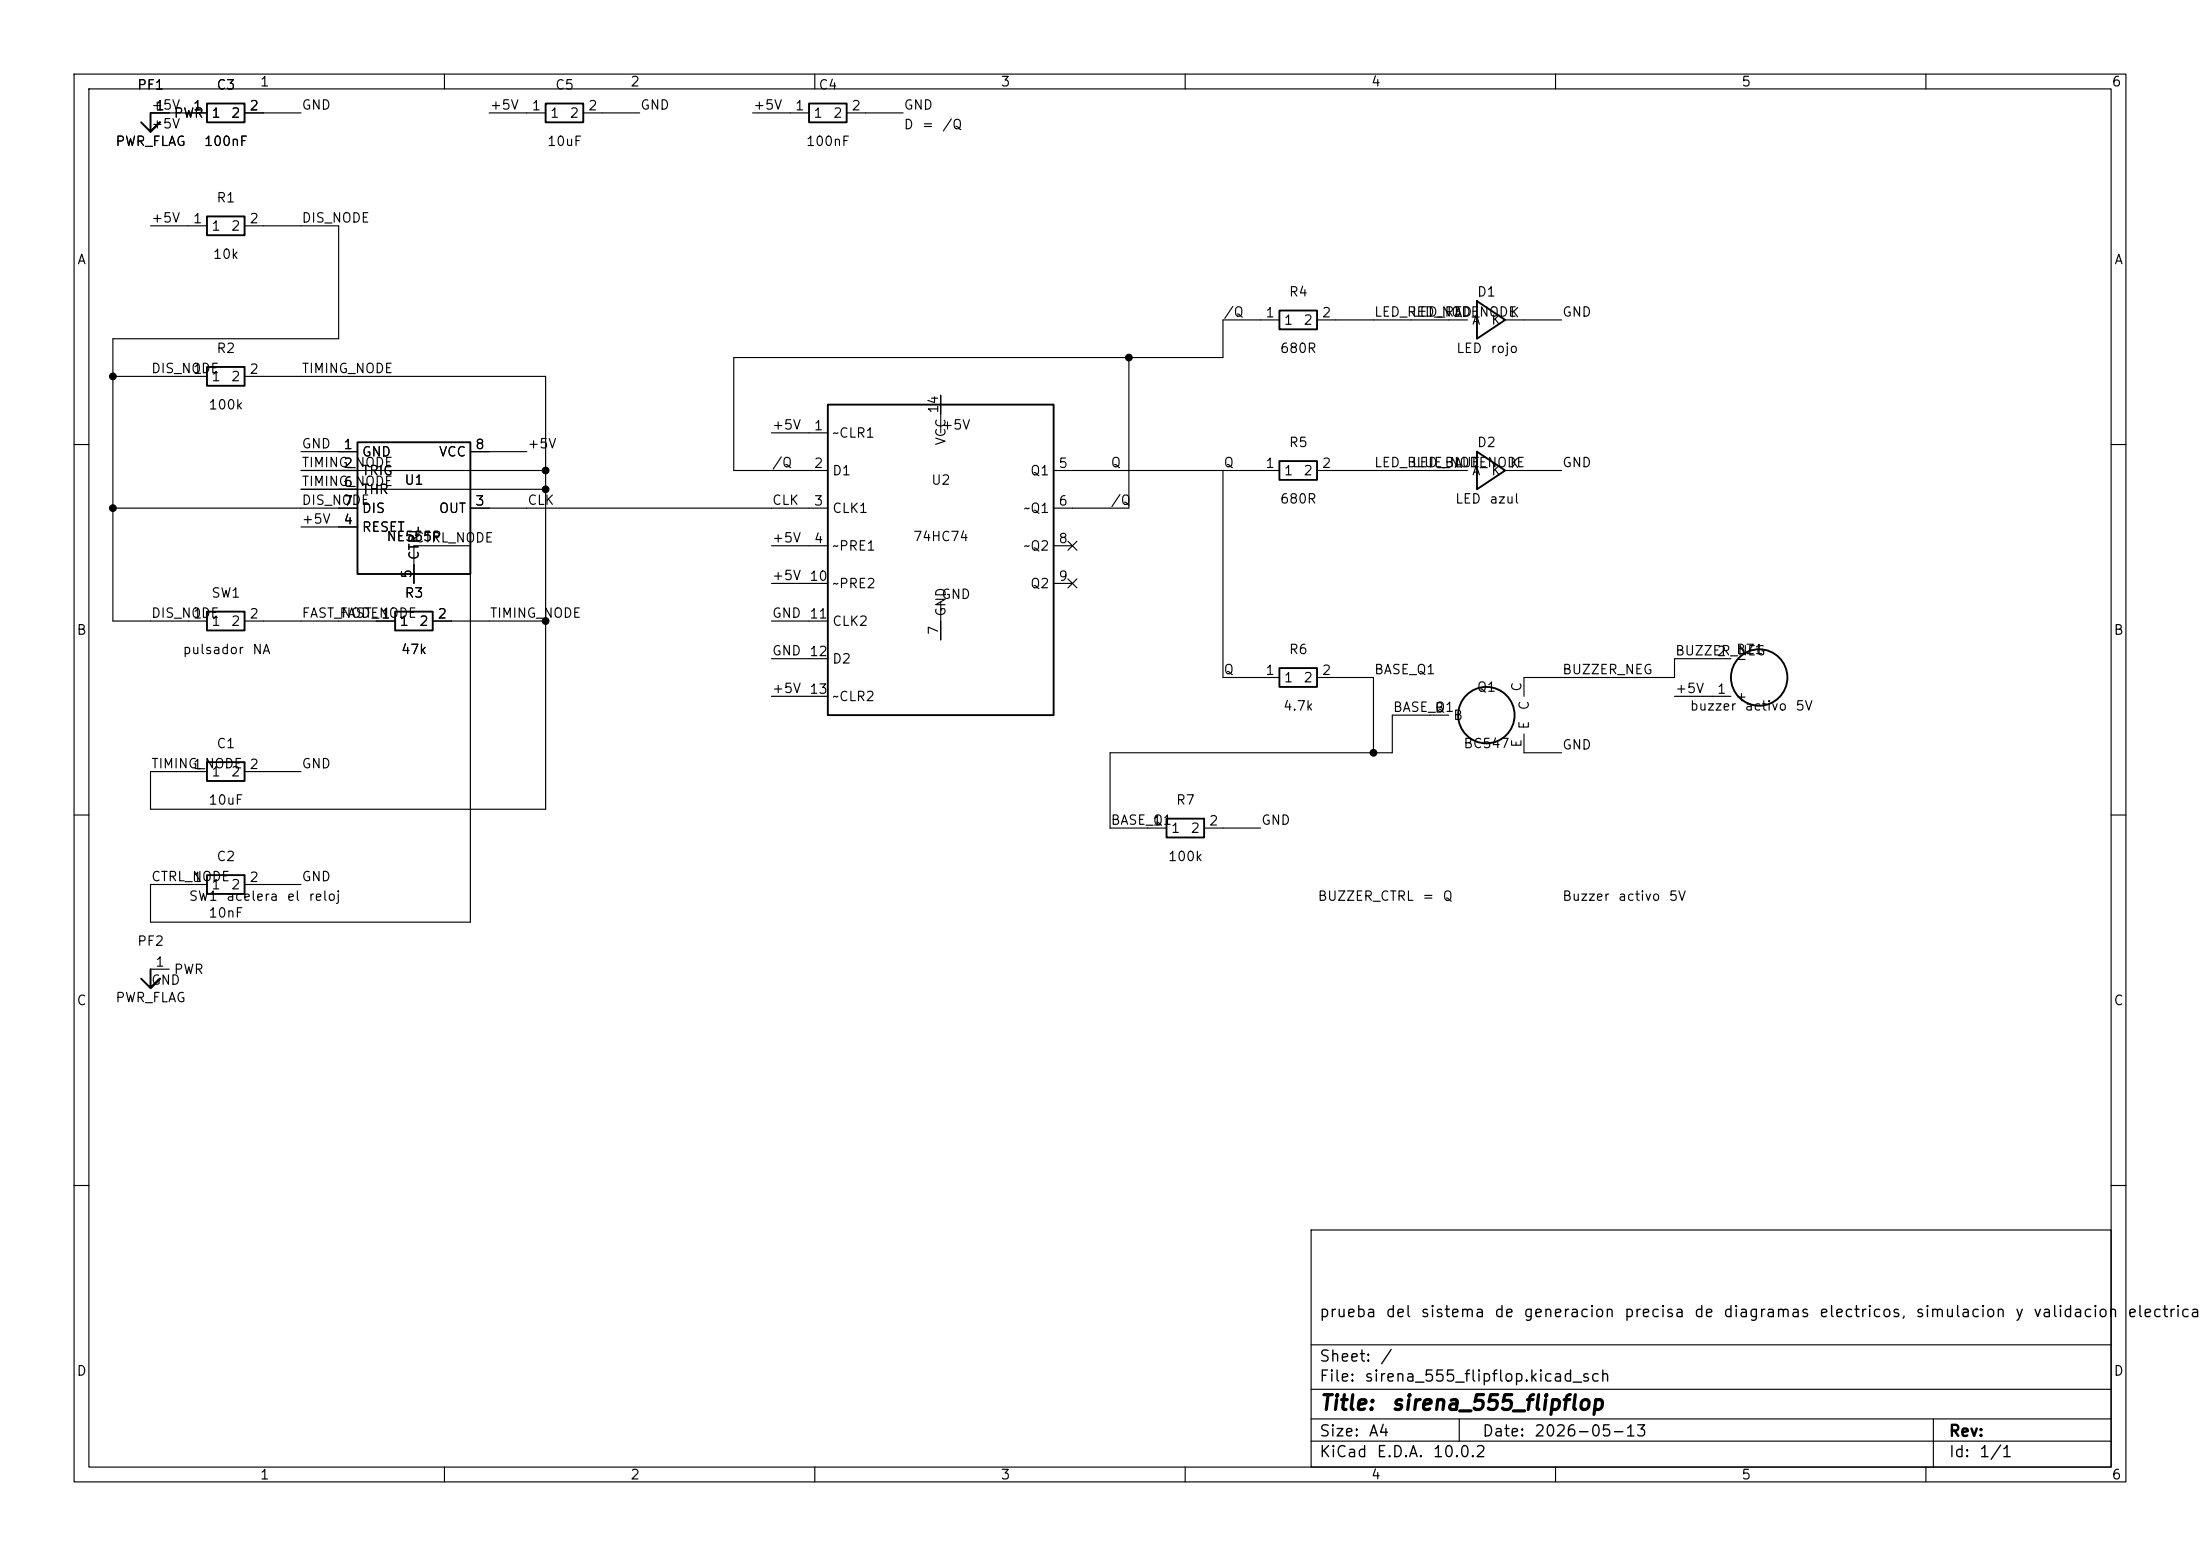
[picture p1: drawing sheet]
<svg xmlns="http://www.w3.org/2000/svg" width="297mm" height="210mm" viewBox="0 0 297 210" stroke-linecap="round" stroke-linejoin="round" font-family="sans-serif">
<g fill="none" stroke="#000" stroke-width=".15">
<path d="M10 10h277v190h-277zM12 12h273v186h-273zM27.9 15.2h-7.6v2.6M33 15.2h7.6M60 10v2M66 15.2h7.7M78.7 15.2h7.7M101.6 15.2h7.6M110 10v2M114.3 15.2h7.6M160 10v2M210 10v2"/>
<path d="M260 10v2M20.3 30.5h7.6M33 30.5h12.7v15.2h-30.5v38.1h12.7M15.2 50.8h12.7M33 50.8h40.7v58.4h-53.4v-5.1h7.6M104.1 58.4h7.7M127 53.3v5.1M152.4 48.3v20.3h-10.2M172.7 43.2h-7.6v5.1h-66v15.2h12.7M177.8 43.2h20.3M203.2 43.2h7.6M10 60h2"/>
<path d="M15.2 68.6h33.1M40.6 63.5h33.1M40.6 61h7.7M40.6 71.1h7.7M40.6 66h33.1M55.9 78.7v-5h7.6v50.8h-43.2v-5.1h7.6M63.5 68.6h48.3M63.5 61h7.6M104.1 73.7h7.7M104.1 78.7h7.7M142.2 63.5h30.5M142.2 73.7h2.6"/>
<path d="M142.2 78.7h2.6M144.2 73.1l1.2 1.2M144.2 78.1l1.2 1.2M145.4 73.1l-1.2 1.2M145.4 78.1l-1.2 1.2M165.1 63.5v27.9h7.6M177.8 63.5h20.3M203.2 63.5h7.6M285 60h2M33 83.8h20.3M58.4 83.8h15.3M104.1 83.8h7.7"/>
<path d="M104.1 88.9h7.7M104.1 94h7.7M127 81.3v5.1M177.8 91.4h7.6v10.2M195.6 96.5h-7.6v5.1h-38.1v10.2h7.6M205.7 99.1v2.5h5.1M226.1 94h7.6M233.7 88.9h-7.6v2.5h-20.4v2.6M10 110h2M33 119.4h7.6M33 104.1h7.6M162.6 111.8h7.6"/>
<path d="M285 110h2M22.9 130.8h-2.6v2.6M10 160h2M177 166h108v32h-108zM285 160h2M60 198v2M110 198v2M160 198v2M177 194.5h108M177 191.5h108M177 187.5h108M177 181.5h108"/>
<path d="M197 191.5v3M210 198v2M260 198v2M261 191.5v6.5"/>
</g>
<g fill="none" stroke="#000" stroke-width=".25">
<path d="M20.3 15.2v2.6l1.3-1.3-1.3 1.3-1.3-1.3M27.9 14h5.1v2.5h-5.1zM73.7 14h5v2.5h-5zM109.2 14h5.1v2.5h-5.1zM27.9 29.2h5.1v2.6h-5.1zM27.9 49.5h5.1v2.6h-5.1zM48.3 59.7h15.2v17.8h-15.2zM111.8 54.6h30.4v41.9h-30.4zM172.7 41.9h5.1v2.6h-5.1zM199.4 40.6l3.8 2.6-3.8 2.5zM172.7 62.2h5.1v2.6h-5.1zM199.4 61l3.8 2.5-3.8 2.5z"/>
<path d="M27.9 82.6h5.1v2.5h-5.1zM53.3 82.6h5.1v2.5h-5.1zM172.7 90.2h5.1v2.5h-5.1zM27.9 118.1h5.1v2.6h-5.1zM27.9 102.9h5.1v2.5h-5.1zM157.5 110.5h5.1v2.5h-5.1zM20.3 130.8v2.6l1.3-1.3-1.3 1.3-1.3-1.3"/>
<circle cx="200.7" cy="96.5" r="3.8"/>
<circle cx="237.5" cy="91.4" r="3.8"/>
</g>
<g fill="#000" stroke="#000" stroke-width=".14">
<circle cx="15.2" cy="50.8" r=".46"/>
<circle cx="152.4" cy="48.3" r=".46"/>
<circle cx="15.2" cy="68.6" r=".46"/>
<circle cx="73.7" cy="66" r=".46"/>
<circle cx="73.7" cy="63.5" r=".46"/>
<circle cx="73.7" cy="83.8" r=".46"/>
<circle cx="185.4" cy="101.6" r=".46"/>
</g>
<g font-size="2">
<text x="178" y="190.8">Title:</text>
<text x="187.7" y="190.8">sirena_555_flipflop</text>
</g>
<g font-size="1.5">
<text x="178" y="178.2">prueba</text>
<text x="186.9" y="178.2">del</text>
<text x="191.7" y="178.2">sistema</text>
<text x="201.6" y="178.2">de</text>
<text x="205.6" y="178.2">generacion</text>
<text x="219.1" y="178.2">precisa</text>
<text x="228.6" y="178.2">de</text>
<text x="232.5" y="178.2">diagramas</text>
<text x="245.5" y="178.2">electricos,</text>
<text x="258.5" y="178.2">simulacion</text>
<text x="271.9" y="178.2">y</text>
<text x="274.4" y="178.2">validacion</text>
<text x="287.1" y="178.2">electrica</text>
<text x="178" y="184.2">Sheet:</text>
<text x="186.2" y="184.2">/</text>
<text x="178" y="186.9">File:</text>
<text x="184.1" y="186.9">sirena_555_flipflop.kicad_sch</text>
<text x="178" y="197.1">KiCad</text>
<text x="178" y="194.3">Size:</text>
<text x="184.7" y="194.3">A4</text>
<text x="185.7" y="197.1">E.D.A.</text>
<text x="193.3" y="197.1">10.0.2</text>
<text x="200" y="194.3">Date:</text>
<text x="207" y="194.3">2026-05-13</text>
<text x="263" y="194.3">Rev:</text>
<text x="263" y="197.1">Id:</text>
<text x="267.1" y="197.1">1/1</text>
</g>
<g font-size="1.3">
<text x="35" y="12">1</text>
<text x="85" y="12">2</text>
<text x="135" y="12">3</text>
<text x="185" y="12">4</text>
<text x="235" y="12">5</text>
<text x="285" y="12">6</text>
<text x="18.4" y="12.4">PF1</text>
<text x="20.3" y="15.1">+5V</text>
<text x="20.3" y="17.7">+5V</text>
<text x="20.9" y="15.2">1</text>
<text x="23.4" y="16.2">PWR</text>
<text x="26" y="15.2">1</text>
<text x="28.4" y="16.2">1</text>
<text x="29.1" y="12.4">C3</text>
<text x="31.1" y="16.2">2</text>
<text x="33.6" y="15.2">2</text>
<text x="40.6" y="15.1">GND</text>
<text x="66" y="15.1">+5V</text>
<text x="71.7" y="15.2">1</text>
<text x="74.2" y="16.2">1</text>
<text x="74.9" y="12.4">C5</text>
<text x="76.8" y="16.2">2</text>
<text x="79.3" y="15.2">2</text>
<text x="86.4" y="15.1">GND</text>
<text x="101.6" y="15.1">+5V</text>
<text x="107.2" y="15.2">1</text>
<text x="109.7" y="16.2">1</text>
<text x="110.4" y="12.4">C4</text>
<text x="112.4" y="16.2">2</text>
<text x="114.9" y="15.2">2</text>
<text x="121.9" y="15.1">GND</text>
<text x="121.9" y="17.8">D</text>
<text x="124.4" y="17.8">=</text>
<text x="127.1" y="17.8">/Q</text>
<text x="15.5" y="20">PWR_FLAG</text>
<text x="27.4" y="20">100nF</text>
<text x="73.8" y="20">10uF</text>
<text x="108.7" y="20">100nF</text>
<text x="29.1" y="27.6">R1</text>
<text x="10.3" y="36">A</text>
<text x="20.3" y="30.4">+5V</text>
<text x="26" y="30.5">1</text>
<text x="28.4" y="31.5">1</text>
<text x="28.7" y="35.3">10k</text>
<text x="31.1" y="31.5">2</text>
<text x="33.6" y="30.5">2</text>
<text x="40.6" y="30.4">DIS_NODE</text>
<text x="285.3" y="36">A</text>
<text x="173.9" y="40.3">R4</text>
<text x="199.3" y="40.3">D1</text>
<text x="29.1" y="48">R2</text>
<text x="165.1" y="43.1">/Q</text>
<text x="170.7" y="43.2">1</text>
<text x="172.7" y="48">680R</text>
<text x="173.2" y="44.2">1</text>
<text x="175.9" y="44.2">2</text>
<text x="178.4" y="43.2">2</text>
<text x="185.4" y="43.1">LED_RED_NODE</text>
<text x="196.2" y="43.2">A</text>
<text x="196.5" y="48">LED</text>
<text x="198.6" y="44.2">A</text>
<text x="201.1" y="48">rojo</text>
<text x="201.2" y="44.2">K</text>
<text x="203.7" y="43.2">K</text>
<text x="210.8" y="43.1">GND</text>
<text x="20.3" y="50.7">DIS_NODE</text>
<text x="26" y="50.8">1</text>
<text x="28.4" y="51.8">1</text>
<text x="31.1" y="51.8">2</text>
<text x="33.6" y="50.8">2</text>
<text x="40.6" y="50.7">TIMING_NODE</text>
<text x="28.1" y="55.6">100k</text>
<text x="104.1" y="58.3">+5V</text>
<text x="109.8" y="58.4">1</text>
<text x="112.3" y="59.4">~CLR1</text>
<text x="127" y="55.9" transform="rotate(-90 127 55.9)">14</text>
<text x="127" y="58.3">+5V</text>
<text x="40.6" y="60.8">GND</text>
<text x="40.6" y="63.4">TIMING_NODE</text>
<text x="40.6" y="65.9">TIMING_NODE</text>
<text x="46.3" y="60.9">1</text>
<text x="46.3" y="63.5">2</text>
<text x="48.8" y="61.9">GND</text>
<text x="48.8" y="64.5">TRIG</text>
<text x="54.5" y="65.7">U1</text>
<text x="59.2" y="61.9">VCC</text>
<text x="64.1" y="60.9">8</text>
<text x="71.1" y="60.8">+5V</text>
<text x="104.1" y="63.4">/Q</text>
<text x="109.8" y="63.5">2</text>
<text x="112.3" y="64.5">D1</text>
<text x="125.6" y="65.7">U2</text>
<text x="128" y="60.2" transform="rotate(-90 128 60.2)">VCC</text>
<text x="139" y="64.5">Q1</text>
<text x="142.8" y="63.5">5</text>
<text x="149.9" y="63.4">Q</text>
<text x="165.1" y="63.4">Q</text>
<text x="170.7" y="63.5">1</text>
<text x="173.2" y="64.5">1</text>
<text x="173.9" y="60.7">R5</text>
<text x="175.9" y="64.5">2</text>
<text x="178.4" y="63.5">2</text>
<text x="185.4" y="63.4">LED_BLUE_NODE</text>
<text x="196.2" y="63.5">A</text>
<text x="198.6" y="64.5">A</text>
<text x="199.3" y="60.7">D2</text>
<text x="201.2" y="64.5">K</text>
<text x="203.7" y="63.5">K</text>
<text x="210.8" y="63.4">GND</text>
<text x="40.6" y="71">+5V</text>
<text x="40.6" y="68.5">DIS_NODE</text>
<text x="46.3" y="71.1">4</text>
<text x="46.3" y="66">6</text>
<text x="46.3" y="68.6">7</text>
<text x="48.8" y="67">THR</text>
<text x="48.8" y="69.6">DIS</text>
<text x="59.2" y="69.6">OUT</text>
<text x="64.1" y="68.6">3</text>
<text x="71.1" y="68.5">CLK</text>
<text x="104.1" y="68.5">CLK</text>
<text x="109.8" y="68.6">3</text>
<text x="112.3" y="69.6">CLK1</text>
<text x="138.1" y="69.6">~Q1</text>
<text x="142.8" y="68.6">6</text>
<text x="149.9" y="68.5">/Q</text>
<text x="172.7" y="68.3">680R</text>
<text x="196.4" y="68.3">LED</text>
<text x="201" y="68.3">azul</text>
<text x="48.8" y="72.1">RESET</text>
<text x="52.1" y="73.4">NE555P</text>
<text x="55.9" y="73.5">CTRL_NODE</text>
<text x="56.9" y="75.7" transform="rotate(-90 56.9 75.7)">CTRL</text>
<text x="104.1" y="73.5">+5V</text>
<text x="109.8" y="73.6">4</text>
<text x="112.3" y="74.6">~PRE1</text>
<text x="123.2" y="73.4">74HC74</text>
<text x="138.1" y="74.6">~Q2</text>
<text x="142.8" y="73.6">8</text>
<text x="20.3" y="83.7">DIS_NODE</text>
<text x="26" y="83.8">1</text>
<text x="28.4" y="81">SW1</text>
<text x="33.6" y="83.8">2</text>
<text x="40.6" y="83.7">FAST_NODE1</text>
<text x="45.7" y="83.7">FAST_NODE</text>
<text x="51.4" y="83.8">1</text>
<text x="54.5" y="81">R3</text>
<text x="55.9" y="78.2" transform="rotate(-90 55.9 78.2)">5</text>
<text x="59" y="83.8">2</text>
<text x="66" y="83.7">TIMING_NODE</text>
<text x="104.1" y="78.6">+5V</text>
<text x="104.1" y="83.7">GND</text>
<text x="109.2" y="78.7">10</text>
<text x="109.2" y="83.8">11</text>
<text x="112.3" y="79.7">~PRE2</text>
<text x="127" y="81.2">GND</text>
<text x="128" y="83.3" transform="rotate(-90 128 83.3)">GND</text>
<text x="139" y="79.7">Q2</text>
<text x="142.8" y="78.7">9</text>
<text x="10.3" y="86">B</text>
<text x="24.6" y="88.6">pulsador</text>
<text x="28.4" y="84.8">1</text>
<text x="31.1" y="84.8">2</text>
<text x="34" y="88.6">NA</text>
<text x="53.8" y="84.8">1</text>
<text x="54.1" y="88.6">47k</text>
<text x="56.5" y="84.8">2</text>
<text x="104.1" y="88.8">GND</text>
<text x="109.2" y="88.9">12</text>
<text x="112.3" y="84.8">CLK2</text>
<text x="112.3" y="89.9">D2</text>
<text x="127" y="85.8" transform="rotate(-90 127 85.8)">7</text>
<text x="173.9" y="88.6">R6</text>
<text x="226.1" y="88.8">BUZZER_NEG</text>
<text x="231.7" y="88.9">2</text>
<text x="234.2" y="89.9">-</text>
<text x="234.3" y="88.6">BZ1</text>
<text x="285.3" y="86">B</text>
<text x="104.1" y="93.9">+5V</text>
<text x="109.2" y="94">13</text>
<text x="112.3" y="95">~CLR2</text>
<text x="165.1" y="91.3">Q</text>
<text x="170.7" y="91.4">1</text>
<text x="173.2" y="92.4">1</text>
<text x="175.9" y="92.4">2</text>
<text x="178.4" y="91.4">2</text>
<text x="185.4" y="91.3">BASE_Q1</text>
<text x="199.3" y="93.7">Q1</text>
<text x="205.7" y="93.4" transform="rotate(-90 205.7 93.4)">C</text>
<text x="206.7" y="96" transform="rotate(-90 206.7 96)">C</text>
<text x="210.8" y="91.3">BUZZER_NEG</text>
<text x="226.1" y="93.9">+5V</text>
<text x="231.7" y="94">1</text>
<text x="234.2" y="95">+</text>
<text x="29.1" y="101.3">C1</text>
<text x="173.1" y="96.2">4.7k</text>
<text x="188" y="96.4">BASE_Q1</text>
<text x="193.6" y="96.5">B</text>
<text x="196.1" y="97.5">B</text>
<text x="197.5" y="101.3">BC547</text>
<text x="205.7" y="101" transform="rotate(-90 205.7 101)">E</text>
<text x="206.7" y="98.6" transform="rotate(-90 206.7 98.6)">E</text>
<text x="210.8" y="101.5">GND</text>
<text x="228" y="96.2">buzzer</text>
<text x="235.4" y="96.2">activo</text>
<text x="242.3" y="96.2">5V</text>
<text x="20.3" y="104">TIMING_NODE</text>
<text x="26" y="104.1">1</text>
<text x="28.4" y="105.1">1</text>
<text x="31.1" y="105.1">2</text>
<text x="33.6" y="104.1">2</text>
<text x="40.6" y="104">GND</text>
<text x="28.1" y="108.9">10uF</text>
<text x="149.9" y="111.6">BASE_Q1</text>
<text x="155.5" y="111.7">1</text>
<text x="158" y="112.7">1</text>
<text x="158.7" y="108.9">R7</text>
<text x="160.6" y="112.7">2</text>
<text x="163.1" y="111.7">2</text>
<text x="170.2" y="111.6">GND</text>
<text x="20.3" y="119.3">CTRL_NODE</text>
<text x="26" y="119.4">1</text>
<text x="29.1" y="116.5">C2</text>
<text x="33.6" y="119.4">2</text>
<text x="40.6" y="119.3">GND</text>
<text x="157.6" y="116.5">100k</text>
<text x="25.4" y="121.9">SW1</text>
<text x="28.1" y="124.2">10nF</text>
<text x="28.4" y="120.4">1</text>
<text x="30.4" y="121.9">acelera</text>
<text x="31.1" y="120.4">2</text>
<text x="38.6" y="121.9">el</text>
<text x="41.6" y="121.9">reloj</text>
<text x="177.8" y="121.9">BUZZER_CTRL</text>
<text x="191.9" y="121.9">=</text>
<text x="194.7" y="121.9">Q</text>
<text x="210.8" y="121.9">Buzzer</text>
<text x="218.3" y="121.9">activo</text>
<text x="225.2" y="121.9">5V</text>
<text x="18.4" y="128">PF2</text>
<text x="20.9" y="130.8">1</text>
<text x="23.4" y="131.8">PWR</text>
<text x="10.3" y="136">C</text>
<text x="15.5" y="135.6">PWR_FLAG</text>
<text x="20.3" y="133.2">GND</text>
<text x="285.3" y="136">C</text>
<text x="10.3" y="186">D</text>
<text x="285.3" y="186">D</text>
<text x="35" y="200">1</text>
<text x="85" y="200">2</text>
<text x="135" y="200">3</text>
<text x="185" y="200">4</text>
<text x="235" y="200">5</text>
<text x="285" y="200">6</text>
</g>
</svg>
